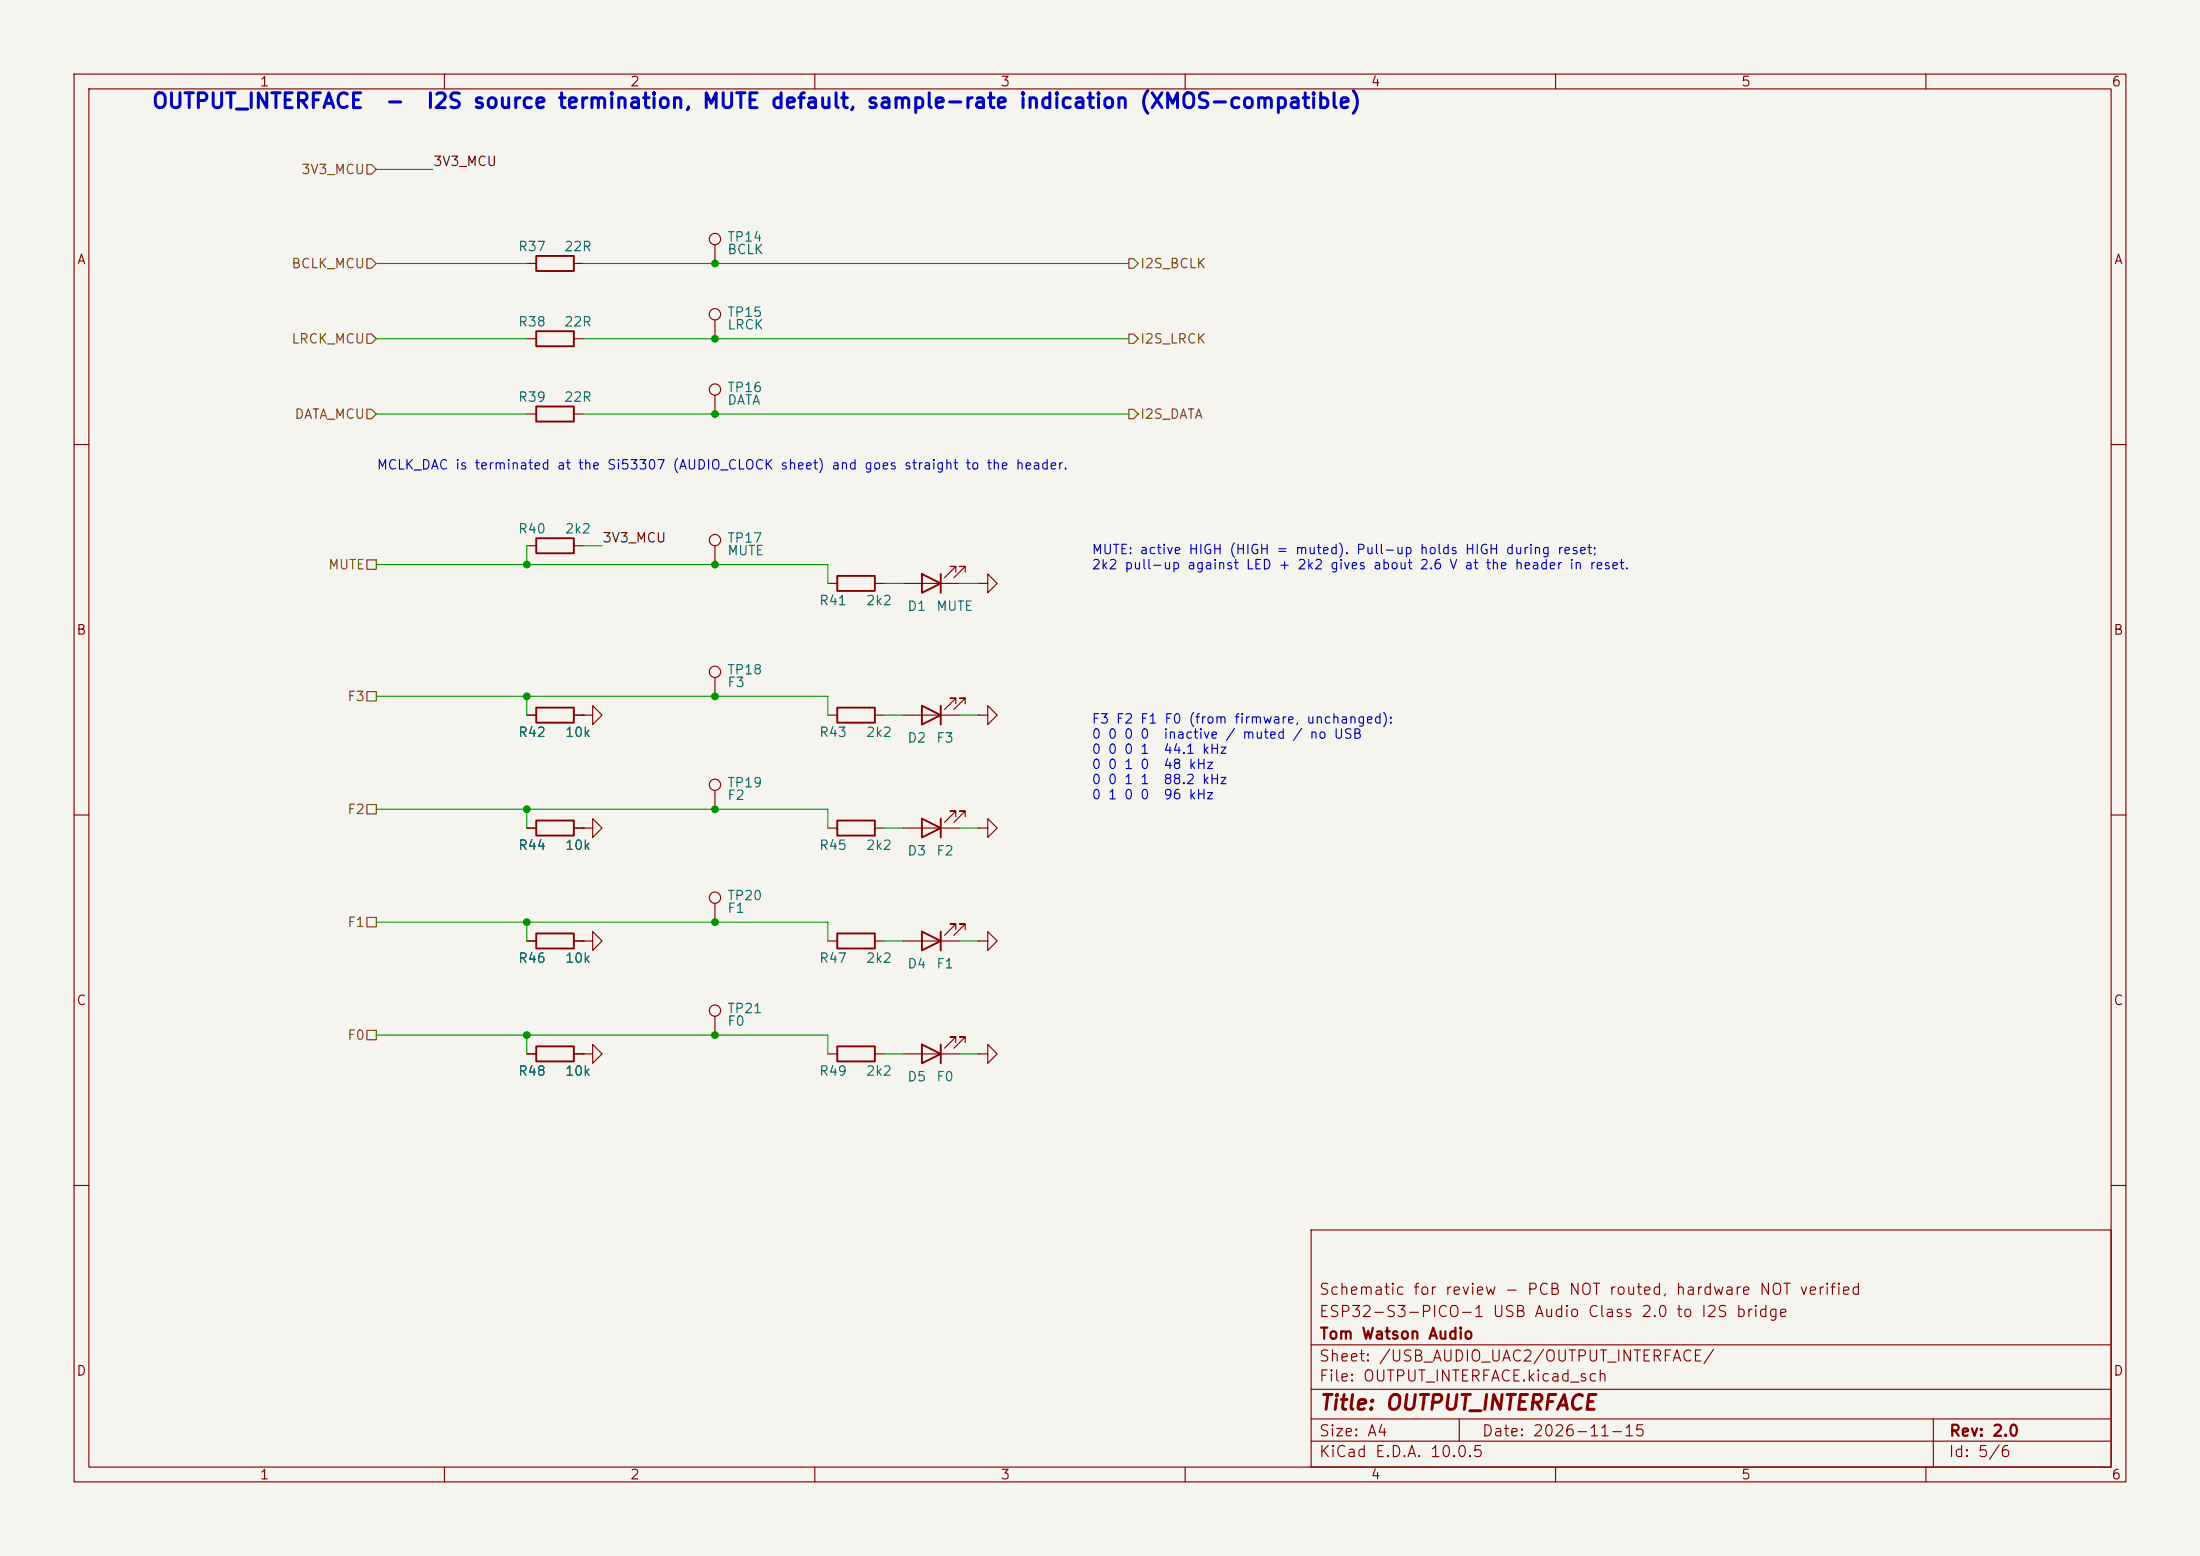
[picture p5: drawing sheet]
<svg xmlns="http://www.w3.org/2000/svg" width="297mm" height="210mm" viewBox="0 0 297 210" stroke-linecap="round" stroke-linejoin="round" font-family="sans-serif">
<path d="M0 0h297v210h-297z" fill="#f5f4ef" stroke="#f5f4ef" stroke-width=".14"/>
<g fill="none" stroke="#840000" stroke-width=".15">
<path d="M10 10h277v190h-277zM12 12h273v186h-273zM60 10v2M110 10v2M160 10v2M210 10v2M260 10v2M71.1 35.6h1.3M77.5 35.6h1.2M96.5 33v2.6M71.1 55.9h1.3M71.1 45.7h1.3"/>
<path d="M77.5 55.9h1.2M77.5 45.7h1.2M96.5 43.2v2.5M96.5 53.3v2.6M10 60h2M71.1 73.7h1.3M77.5 73.7h1.2M96.5 73.7v2.5M111.8 78.7h1.2M118.1 78.7h1.3M121.9 78.7h7.6M129 77.2v-.7h-.7h.7l-1.5 1.5"/>
<path d="M130.3 77.2v-.7h-.8h.8l-1.5 1.5M132.1 78.7h1.2v-1.2l1.3 1.2-1.3 1.3v-1.3M132.1 78.7h.1M285 60h2M71.1 96.5h1.3M77.5 96.5h1.2M78.7 96.5h1.3v-1.2l1.3 1.2-1.3 1.3v-1.3M78.7 96.5h.1M96.5 91.4v2.6M111.8 96.5h1.2M118.1 96.5h1.3M121.9 96.5h7.6"/>
<path d="M129 95v-.8h-.7h.7l-1.5 1.6M130.3 95v-.8h-.8h.8l-1.5 1.6M132.1 96.5h1.2v-1.2l1.3 1.2-1.3 1.3v-1.3M132.1 96.5h.1M10 110h2M71.1 111.8h1.3M77.5 111.8h1.2M78.7 111.8h1.3v-1.3l1.3 1.3-1.3 1.2v-1.2M78.7 111.8h.1M96.5 106.7v2.5M111.8 111.8h1.2M118.1 111.8h1.3"/>
<path d="M121.9 111.8h7.6M129 110.2v-.7h-.7h.7l-1.5 1.5M130.3 110.2v-.7h-.8h.8l-1.5 1.5M132.1 111.8h1.2v-1.3l1.3 1.3-1.3 1.2v-1.2M132.1 111.8h.1M285 110h2M71.1 127h1.3M77.5 127h1.2M78.7 127h1.3v-1.3l1.3 1.3-1.3 1.3v-1.3M78.7 127h.1M96.5 121.9v2.6M96.5 137.2v2.5"/>
<path d="M111.8 127h1.2M118.1 127h1.3M121.9 127h7.6M129 125.5v-.8h-.7h.7l-1.5 1.5M130.3 125.5v-.8h-.8h.8l-1.5 1.5M132.1 127h1.2v-1.3l1.3 1.3-1.3 1.3v-1.3M132.1 127h.1M71.1 142.2h1.3M77.5 142.2h1.2M78.7 142.2h1.3v-1.2l1.3 1.2-1.3 1.3v-1.3M78.7 142.2h.1M111.8 142.2h1.2"/>
<path d="M118.1 142.2h1.3M121.9 142.2h7.6M129 140.7v-.7h-.7h.7l-1.5 1.5M130.3 140.7v-.7h-.8h.8l-1.5 1.5M132.1 142.2h1.2v-1.2l1.3 1.2-1.3 1.3v-1.3M132.1 142.2h.1M10 160h2M177 166h108v32h-108zM285 160h2M60 198v2M110 198v2M160 198v2"/>
<path d="M177 194.5h108M177 191.5h108M177 187.5h108M177 181.5h108M197 191.5v3M210 198v2M260 198v2M261 191.5v6.5"/>
<circle cx="96.5" cy="32.3" r=".76"/>
<circle cx="96.5" cy="42.4" r=".76"/>
<circle cx="96.5" cy="52.6" r=".76"/>
<circle cx="96.5" cy="72.9" r=".76"/>
<circle cx="96.5" cy="90.7" r=".76"/>
<circle cx="96.5" cy="105.9" r=".76"/>
<circle cx="96.5" cy="121.2" r=".76"/>
<circle cx="96.5" cy="136.4" r=".76"/>
</g>
<g fill="none" stroke="#840000" stroke-width=".25">
<path d="M72.4 34.5h5.1v2.1h-5.1zM72.4 54.9h5.1v2h-5.1zM72.4 44.7h5.1v2h-5.1zM72.4 72.6h5.1v2.1h-5.1zM113 77.7h5.1v2.1h-5.1zM124.5 77.5l2.5 1.2-2.5 1.3zM127 77.5v2.5M72.4 95.5h5.1v2h-5.1zM113 95.5h5.1v2h-5.1zM124.5 95.3l2.5 1.2-2.5 1.3zM127 95.3v2.5M72.4 110.7h5.1v2.1h-5.1z"/>
<path d="M113 110.7h5.1v2.1h-5.1zM124.5 110.5l2.5 1.3-2.5 1.2zM127 110.5v2.5M72.4 126h5.1v2h-5.1zM113 126h5.1v2h-5.1zM124.5 125.7l2.5 1.3-2.5 1.3zM127 125.7v2.6M72.4 141.2h5.1v2.1h-5.1zM113 141.2h5.1v2.1h-5.1zM124.5 141l2.5 1.2-2.5 1.3zM127 141v2.5"/>
</g>
<path d="M49.5 22.2h.7l.6 .7-.6 .6h-.7zM49.5 34.9h.7l.6 .7-.6 .6h-.7zM152.4 34.9h.6l.7 .7-.7 .6h-.6zM49.5 55.2h.7l.6 .7-.6 .6h-.7zM49.5 45.1h.7l.6 .6-.6 .7h-.7zM152.4 55.2h.6l.7 .7-.7 .6h-.6zM152.4 45.1h.6l.7 .6-.7 .7h-.6zM49.5 75.6h1.3v1.2h-1.3zM49.5 93.3h1.3v1.3h-1.3zM49.5 108.6h1.3v1.3h-1.3zM49.5 123.8h1.3v1.3h-1.3zM49.5 139.1h1.3v1.2h-1.3z" fill="none" stroke="#725600" stroke-width=".15"/>
<g fill="none" stroke="#009600" stroke-width=".15">
<path d="M50.8 35.6h20.3M50.8 22.9h7.6M78.7 35.6h73.7M50.8 45.7h20.3M50.8 55.9h20.3M78.7 45.7h73.7M78.7 55.9h73.7M50.8 76.2h61v2.5M71.1 73.7v2.5M78.7 73.7h2.6M119.4 78.7h2.5M129.5 78.7h2.6"/>
<path d="M50.8 94h61v2.5M71.1 94v2.5M119.4 96.5h2.5M129.5 96.5h2.6M50.8 109.2h61v2.6M71.1 109.2v2.6M119.4 111.8h2.5M129.5 111.8h2.6M50.8 139.7h61v2.5M50.8 124.5h61v2.5M71.1 124.5v2.5M71.1 139.7v2.5"/>
<path d="M119.4 127h2.5M129.5 127h2.6M119.4 142.2h2.5M129.5 142.2h2.6"/>
</g>
<g fill="#009600" stroke="#009600" stroke-width=".14">
<circle cx="71.1" cy="109.2" r=".46"/>
<circle cx="71.1" cy="94" r=".46"/>
<circle cx="71.1" cy="124.5" r=".46"/>
<circle cx="71.1" cy="76.2" r=".46"/>
<circle cx="71.1" cy="139.7" r=".46"/>
<circle cx="96.5" cy="139.7" r=".46"/>
<circle cx="96.5" cy="35.6" r=".46"/>
<circle cx="96.5" cy="76.2" r=".46"/>
<circle cx="96.5" cy="55.9" r=".46"/>
<circle cx="96.5" cy="45.7" r=".46"/>
<circle cx="96.5" cy="94" r=".46"/>
<circle cx="96.5" cy="109.2" r=".46"/>
<circle cx="96.5" cy="124.5" r=".46"/>
</g>
<g font-size="2" fill="#0000c2">
<text x="20.4" y="15.1">OUTPUT_INTERFACE</text>
<text x="51.9" y="15.1">-</text>
<text x="57.4" y="15.1">I2S source termination, MUTE default, sample-rate indication (XMOS-compatible)</text>
</g>
<text font-size="2" fill="#840000" x="178" y="190.8">Title: OUTPUT_INTERFACE</text>
<g font-size="1.5" fill="#840000">
<text x="178" y="178.1">ESP32-S3-PICO-1 USB Audio Class 2.0 to I2S bridge</text>
<text x="178" y="175.1">Schematic for review - PCB NOT routed, hardware NOT verified</text>
<text x="178" y="184.1">Sheet: /USB_AUDIO_UAC2/OUTPUT_INTERFACE/</text>
<text x="178" y="181.1">Tom Watson Audio</text>
<text x="178" y="186.8">File: OUTPUT_INTERFACE.kicad_sch</text>
<text x="178" y="197">KiCad E.D.A. 10.0.5</text>
<text x="178" y="194.2">Size: A4</text>
<text x="200" y="194.2">Date: 2026-11-15</text>
<text x="263" y="197">Id: 5/6</text>
<text x="263" y="194.2">Rev: 2.0</text>
</g>
<g font-size="1.3" fill="#840000">
<text x="35" y="12">1</text>
<text x="85" y="12">2</text>
<text x="135" y="12">3</text>
<text x="185" y="12">4</text>
<text x="235" y="12">5</text>
<text x="285" y="12">6</text>
<text x="10.3" y="36">A</text>
<text x="285.3" y="36">A</text>
<text x="10.2" y="86">B</text>
<text x="285.2" y="86">B</text>
<text x="10.2" y="136">C</text>
<text x="285.2" y="136">C</text>
<text x="10.2" y="186">D</text>
<text x="285.2" y="186">D</text>
<text x="35" y="200">1</text>
<text x="85" y="200">2</text>
<text x="135" y="200">3</text>
<text x="185" y="200">4</text>
<text x="235" y="200">5</text>
<text x="285" y="200">6</text>
</g>
<g font-size="1.3" fill="#725600">
<text x="40.6" y="23.8">3V3_MCU</text>
<text x="39.3" y="36.5">BCLK_MCU</text>
<text x="153.8" y="36.5">I2S_BCLK</text>
<text x="39.3" y="46.7">LRCK_MCU</text>
<text x="153.8" y="46.7">I2S_LRCK</text>
<text x="39.7" y="56.8">DATA_MCU</text>
<text x="153.8" y="56.8">I2S_DATA</text>
<text x="44.2" y="77.2">MUTE</text>
<text x="46.8" y="94.9">F3</text>
<text x="46.8" y="110.2">F2</text>
<text x="46.8" y="125.4">F1</text>
<text x="46.8" y="140.7">F0</text>
</g>
<g font-size="1.3" fill="#0f0f0f">
<text x="58.4" y="22.7">3V3_MCU</text>
<text x="81.3" y="73.5">3V3_MCU</text>
</g>
<g font-size="1.3" fill="#006464">
<text x="69.9" y="34.2">R37</text>
<text x="76.1" y="34.2">22R</text>
<text x="98.1" y="32.9">TP14</text>
<text x="98.1" y="34.6">BCLK</text>
<text x="69.9" y="44.4">R38</text>
<text x="76.1" y="44.4">22R</text>
<text x="98.1" y="43.1">TP15</text>
<text x="98.1" y="44.8">LRCK</text>
<text x="98.1" y="53.2">TP16</text>
<text x="69.9" y="54.5">R39</text>
<text x="76.1" y="54.5">22R</text>
<text x="98.1" y="54.9">DATA</text>
<text x="69.9" y="72.3">R40</text>
<text x="76.2" y="72.3">2k2</text>
<text x="98.1" y="73.6">TP17</text>
<text x="98.1" y="75.3">MUTE</text>
<text x="110.5" y="82">R41</text>
<text x="116.8" y="82">2k2</text>
<text x="122.4" y="82.8">D1</text>
<text x="126.3" y="82.8">MUTE</text>
<text x="98.1" y="91.3">TP18</text>
<text x="98.1" y="93">F3</text>
<text x="69.9" y="99.8">R42</text>
<text x="76.2" y="99.8">10k</text>
<text x="110.5" y="99.8">R43</text>
<text x="116.8" y="99.8">2k2</text>
<text x="122.4" y="100.5">D2</text>
<text x="126.3" y="100.5">F3</text>
<text x="98.1" y="106.6">TP19</text>
<text x="98.1" y="108.3">F2</text>
<text x="69.9" y="115">R44</text>
<text x="76.2" y="115">10k</text>
<text x="110.5" y="115">R45</text>
<text x="116.8" y="115">2k2</text>
<text x="122.4" y="115.8">D3</text>
<text x="126.3" y="115.8">F2</text>
<text x="98.1" y="121.8">TP20</text>
<text x="98.1" y="123.5">F1</text>
<text x="69.9" y="130.3">R46</text>
<text x="76.2" y="130.3">10k</text>
<text x="110.5" y="130.3">R47</text>
<text x="116.8" y="130.3">2k2</text>
<text x="122.4" y="131">D4</text>
<text x="126.3" y="131">F1</text>
<text x="98.1" y="137.1">TP21</text>
<text x="98.1" y="138.8">F0</text>
<text x="69.9" y="145.5">R48</text>
<text x="76.2" y="145.5">10k</text>
<text x="110.5" y="145.5">R49</text>
<text x="116.8" y="145.5">2k2</text>
<text x="122.4" y="146.3">D5</text>
<text x="126.3" y="146.3">F0</text>
</g>
<g font-size="1.3" fill="#0000c2">
<text x="50.8" y="63.7">MCLK_DAC is terminated at the Si53307 (AUDIO_CLOCK sheet) and goes straight to the header.</text>
<text x="147.3" y="75.1">MUTE: active HIGH (HIGH = muted). Pull-up holds HIGH during reset;</text>
<text x="147.3" y="77.2">2k2 pull-up against LED + 2k2 gives about 2.6 V at the header in reset.</text>
<text x="147.3" y="98">F3 F2 F1 F0 (from firmware, unchanged):</text>
<text x="147.3" y="100">0 0 0 0</text>
<text x="157" y="100">inactive / muted / no USB</text>
<text x="147.3" y="102.1">0 0 0 1</text>
<text x="147.3" y="104.1">0 0 1 0</text>
<text x="147.3" y="106.2">0 0 1 1</text>
<text x="157" y="102.1">44.1 kHz</text>
<text x="157" y="104.1">48 kHz</text>
<text x="157" y="106.2">88.2 kHz</text>
<text x="147.3" y="108.2">0 1 0 0</text>
<text x="157" y="108.2">96 kHz</text>
</g>
</svg>
